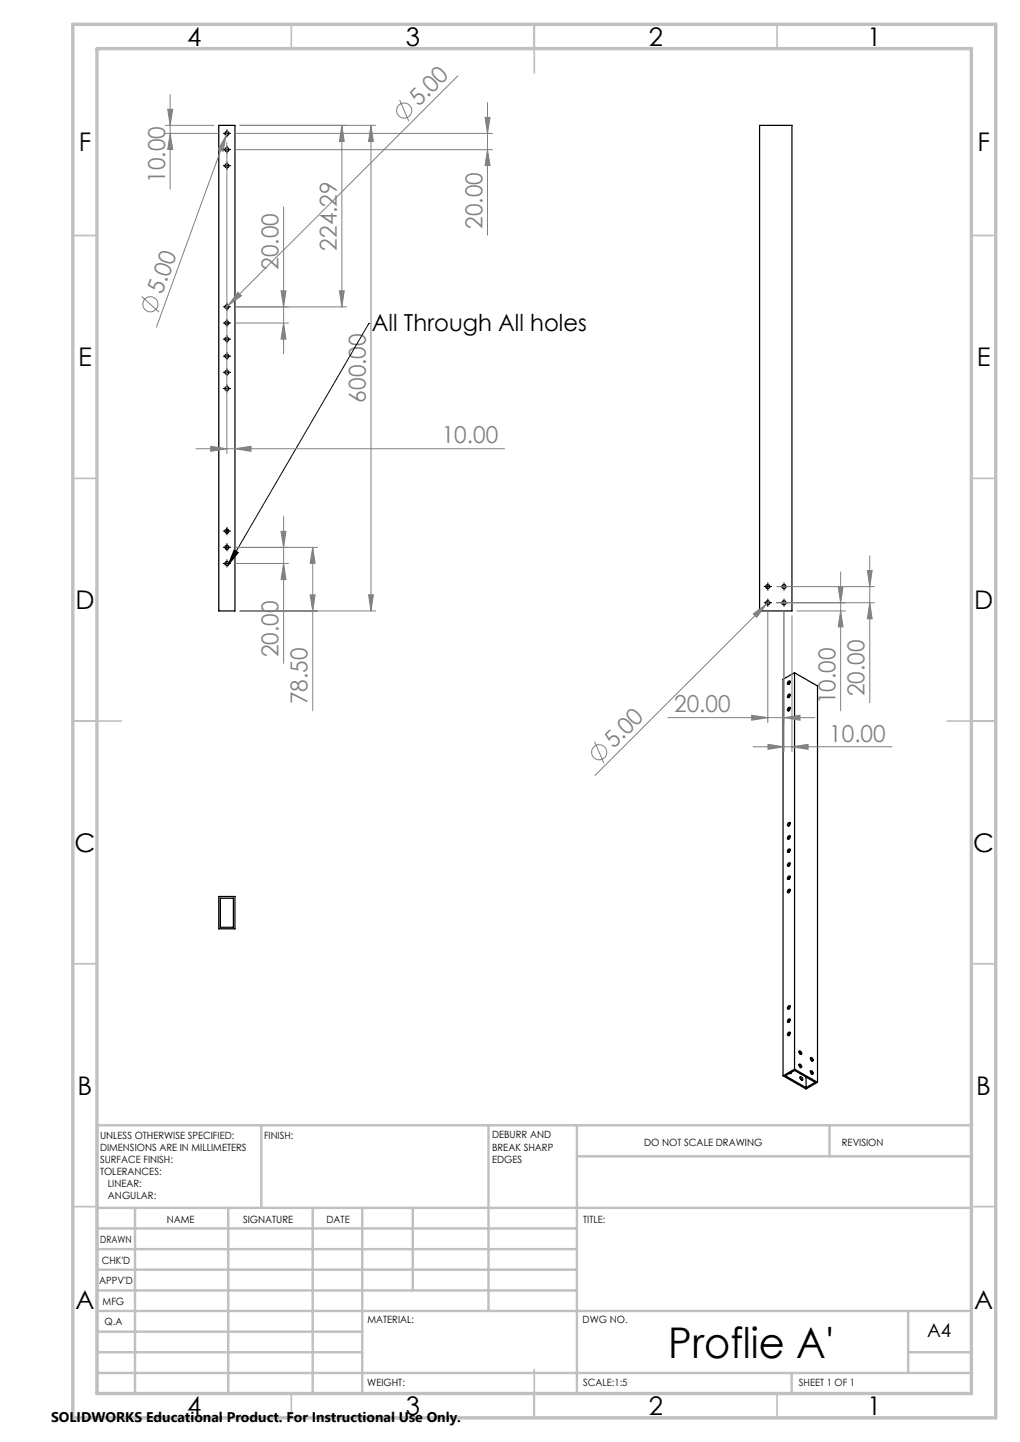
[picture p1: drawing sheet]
<svg xmlns="http://www.w3.org/2000/svg" width="210mm" height="297mm" viewBox="0 0 210 297" stroke-linecap="round" stroke-linejoin="round" font-family="sans-serif">
<g fill="none" stroke="#000" stroke-width=".25">
<path d="M45 25.8h3.4v100h-3.4zM156.4 25.8h6.7v100h-6.7zM163.6 138.6l-2.4 1.3v81.7M163.6 138.6v81.6M163.6 138.6l4.7 2.7v81.6M162.3 140.3l.2-.1a.39 .39 0 0 1 .1 .5 .39 .39 0 0 1-.5 .2zM162.3 143.1l.2-.2a.39 .39 0 0 1 .1 .5 .39 .39 0 0 1-.5 .2zM162.3 145.8l.2-.1a.39 .39 0 0 1 .1 .5 .39 .39 0 0 1-.5 .1zM162.6 140.4l.1 .1M162.7 145.8l-.3 .2-.1 .4M162.7 143.1l-.3 .2-.1 .4M162.7 140.4l-.3 .2-.1 .4"/>
<path d="M162.3 174.9l.2-.1a.39 .39 0 0 1 .1 .5 .39 .39 0 0 1-.5 .2zM162.3 177.8l.2-.1a.39 .39 0 0 1 .1 .5 .39 .39 0 0 1-.5 .2zM162.3 169.5l.2-.1a.39 .39 0 0 1 .1 .5 .39 .39 0 0 1-.5 .1zM162.3 172.2h.1a.34 .34 0 0 1 .3 .3 .34 .34 0 0 1-.3 .3l-.2 .1-.1-.3zM162.7 177.8l-.3 .3-.1 .3M162.7 175l-.3 .2-.1 .4M162.7 172.3l-.3 .2-.1 .4M162.7 169.5l-.3 .3-.1 .3M45 184.6h3.4v6.7h-3.4zM45.4 185h2.6v6h-2.6zM162.3 180.5l.2-.1a.39 .39 0 0 1 .1 .5 .39 .39 0 0 1-.5 .2zM162.3 183.3l.2-.2a.39 .39 0 0 1 .1 .5 .39 .39 0 0 1-.5 .2z"/>
<path d="M162.7 183.3l-.3 .2-.1 .4M162.7 180.5l-.3 .3-.1 .3M162.3 207.3l.2-.2a.39 .39 0 0 1 .1 .5 .39 .39 0 0 1-.5 .2zM162.3 210l.2-.2a.39 .39 0 0 1 .1 .5 .39 .39 0 0 1-.5 .2zM162.3 212.7l.2-.2a.39 .39 0 0 1 .1 .6 .39 .39 0 0 1-.5 .1zM162.7 212.7l-.3 .2-.1 .4M162.7 210l-.3 .2-.1 .4M162.7 207.3l-.3 .2-.1 .4M164.5 219.3l.2 .2 .1 .4M164.5 216.6l.2 .2 .1 .4M164.5 216.5a.39 .39 0 0 1 .5 .2 .39 .39 0 0 1-.1 .5l-.3-.1zM164.5 219.2a.4 .4 0 0 1 .5 .2 .4 .4 0 0 1-.1 .5l-.3-.1z"/>
<path d="M166.8 217.9l.3 .3 .1 .3M166.9 217.8a.44 .44 0 0 1 .4 .3 .44 .44 0 0 1 0 .4l-.4-.2zM161.2 221.6l4.7 2.7 2.4-1.4M161.7 221.6l1.9-1.1 4.2 2.4-1.9 1.1zM162.7 221v.1M162.9 220.9l-.1 .2-.2-.1M163.6 220.2l-2.4 1.4M163.6 220.2l4.7 2.7M164.7 221.8a.39 .39 0 0 1 .5 .2 .39 .39 0 0 1-.1 .5l-.3-.3zM164.7 221.9l.4 .6M165.9 221.9v2.1M166.8 220.7l.3 .2 .1 .4"/>
<path d="M166.9 220.5a.44 .44 0 0 1 .4 .3 .44 .44 0 0 1 0 .5l-.4-.3z"/>
<circle cx="46.7" cy="30.8" r=".42"/>
<circle cx="46.7" cy="34.2" r=".41"/>
<circle cx="46.7" cy="27.5" r=".41"/>
<circle cx="46.7" cy="73.4" r=".42"/>
<circle cx="46.7" cy="76.7" r=".41"/>
<circle cx="46.7" cy="69.9" r=".41"/>
<circle cx="46.7" cy="66.5" r=".41"/>
<circle cx="46.7" cy="63.2" r=".41"/>
<circle cx="46.7" cy="80" r=".42"/>
<circle cx="46.7" cy="112.7" r=".42"/>
<circle cx="46.7" cy="109.4" r=".41"/>
<circle cx="46.7" cy="116.1" r=".41"/>
<circle cx="158.1" cy="124.2" r=".43"/>
<circle cx="158.1" cy="120.8" r=".42"/>
<circle cx="161.4" cy="124.1" r=".42"/>
<circle cx="161.4" cy="120.8" r=".41"/>
</g>
<g fill="none" stroke="#808080" stroke-width=".21">
<path d="M35 19.5v19.4M94.3 15.6l-47.3 47.3M34 27.5h10.9M34 25.8h10M34.5 22.5h1.1l-.6 3.3zM35 27.5l.6 3.3h-1.1zM46.6 27.9l-.7 3.2-1-.3zM46.6 27.9l-14.4 39.5M46.7 29.3v64.1M46.8 27.1l-.2 .8M48.5 27.5h52.9M48.5 30.8h52.9"/>
<path d="M70.4 25.8l.5 3.3h-1zM70.4 25.8v37.4M76.4 25.8l.5 3.3h-1zM76.4 25.8v100M77.4 25.8h-28M82.3 20.6l1.9 4.4M99.9 24.2h1l-.5 3.3zM100.4 21.1v27.3M100.4 30.8l.5 3.3h-1zM57.9 59.9h1l-.5 3.3zM58.4 42.6v30.3M69.9 59.9h1l-.5 3.3z"/>
<path d="M29.2 61.1l3.5 3.2M47 62.9l-.6 .6M48.5 63.2h22.9M48.5 66.5h10.9M49 60.2l.7 .7-2.7 2zM58.4 66.5l.5 3.3h-1zM40.4 92.4h63.5M43.4 91.9l3.3 .5-3.3 .6zM48.4 92.4l3.3-.5v1.1zM48.5 116.1h10.9M57.9 109.4h1l-.5 3.3zM58.4 106.4v30.2"/>
<path d="M58.4 116.1l.5 3.3h-1zM64.4 112.7l.5 3.3h-1zM64.4 112.7v33.7M65.4 112.7h-16.9M173.1 117.8v28.6M178.6 117.5h1l-.5 3.3zM179.1 114.5v30.2M49.4 125.8h28M63.9 122.5h1l-.5 3.3zM75.9 122.5h1l-.5 3.3zM155.1 126.4l2.7-1.9-2 2.6zM158.1 126v22.8"/>
<path d="M158.4 123.9l-35.9 35.8M159.9 124.1h20.2M159.9 120.8h20.2M161.4 126v28.8M163.1 126.8v28M164.1 125.8h10M172.6 120.9h1l-.5 3.2zM173.1 125.8l.5 3.3h-1zM179.1 124.1l.5 3.4h-1zM122.4 152.7l1.9 4.5M137.5 147.8h30.2M154.8 147.3l3.3 .5-3.3 .5z"/>
<path d="M155 153.8h28.7M158.1 153.3l3.3 .5-3.3 .5zM161.4 147.8l3.3-.5v1zM163.1 153.8l3.3-.5v1z"/>
<circle cx="83.2" cy="22.8" r="1.56"/>
<circle cx="31" cy="62.7" r="1.55"/>
<circle cx="123.4" cy="155" r="1.56"/>
</g>
<g fill="none" stroke="#000" stroke-width=".21">
<path d="M46.3 27.5h.8M46.3 30.8h.8M46.3 34.1h.8M46.7 27.1v.8M46.7 30.4v.9M46.7 33.7v.9M46.3 69.9h.8M46.3 73.4h.8M46.3 76.7h.8M46.3 63.2h.8M46.3 66.5h.8M46.7 62.8v.8"/>
<path d="M46.7 66.1v.9M46.7 69.5v.8M46.7 73v.8M46.7 76.3v.8M46.7 79.6v.9M76 66.6h.1M76 66.6l-29 49.8M46.3 80h.8M46.3 109.4h.8M46.3 112.7h.8M46.3 116.1h.8M46.7 109v.8"/>
<path d="M46.7 112.3v.9M46.7 115.6v.9M48.2 113.3l.9 .5-2.1 2.6zM157.7 124.1h.8M157.7 120.8h.8M158.1 120.4v.8M158.1 123.8v.8M161 124.1h.8M161 120.8h.8M161.4 120.4v.8M161.4 123.8v.8"/>
</g>
<g fill="none" stroke="#000" stroke-width=".21" stroke-dasharray="15.2 1.3 1.3 1.3" stroke-linecap="butt">
<path d="M46.3 27.5h-.4M46.3 30.8h-.4M46.3 34.1h-.4M46.7 27.1v-.5M46.7 27.9v.4M46.7 30.4v-.4M46.7 31.2v.4M46.7 33.7v-.4M46.7 34.6v.4M47.1 27.5h.5M47.1 30.8h.5M47.1 34.1h.5"/>
<path d="M46.3 69.8h-.4M46.3 73.3h-.4M46.3 76.7h-.4M46.3 63.2h-.4M46.3 66.5h-.4M46.7 69.4v-.4M46.7 70.3v.4M46.7 72.9v-.4M46.7 73.8v.4M46.7 76.3v-.5M46.7 77.1v.4M46.7 79.6v-.4"/>
<path d="M46.7 62.8v-.5M46.7 63.6v.4M46.7 66.1v-.4M46.7 66.9v.4M47.1 69.8h.5M47.1 73.3h.5M47.1 76.7h.5M47.1 63.2h.5M47.1 66.5h.5M46.3 80h-.4M46.7 80.4v.4M47.1 80h.5"/>
<path d="M46.3 109.4h-.4M46.3 112.7h-.4M46.3 116.1h-.4M46.7 109v-.4M46.7 109.8v.4M46.7 112.3v-.4M46.7 113.1v.5M46.7 115.6v-.4M46.7 116.5v.4M47.1 109.4h.5M47.1 112.7h.5M47.1 116.1h.5"/>
<path d="M157.7 124.1h-.4M157.7 120.8h-.4M158.1 123.7v-.4M158.1 124.6v.4M158.1 120.4v-.4M158.1 121.2v.4M158.5 124.1h.4M158.5 120.8h.4M161 124.1h-.4M161 120.8h-.4M161.4 123.7v-.4M161.4 124.6v.4"/>
<path d="M161.4 120.4v-.4M161.4 121.2v.4M161.8 124.1h.5M161.8 120.8h.5"/>
</g>
<g fill="none" stroke="#c0c0c0" stroke-width=".35">
<path d="M60 5v5M110 5v10M160 5v5M15 48.5h5M200 48.5h5M15 98.5h5M200 98.5h5M15 148.5h10M195 148.5h10M15 198.5h5M200 198.5h5M15 248.5h5"/>
<path d="M200 248.5h5M60 287v5M110 282v10M160 287v5"/>
</g>
<g fill="none" stroke="#c0c0c0" stroke-width=".5">
<path d="M53.8 231.8v17M100.6 231.8v38.2M118.8 231.8v55.2M118.8 238.2h81.2M170.8 231.8v6.4M200 231.8h-180v55.2M20 248.8h180M20 257.3h98.8M20 253h98.8M27.8 248.8v38.2M47 248.8v38.2M64.4 248.8v38.2"/>
<path d="M74.6 248.8v38.2M85 248.8v17M20 265.8h98.8M20 261.5h98.8M20 278.5h54.6M20 274.3h54.6M20 270h180M187 278.5h13M187 270v12.8M20 282.8h180M163 282.8v4.2"/>
</g>
<path d="M15 5h190v287h-190zM20 10h180v277h-180z" fill="none" stroke="#c0c0c0" stroke-width=".7"/>
<path d="M48.2 113.3l.9 .5-2.1 2.6z" fill="#000"/>
<g fill="#808080">
<path d="M49 60.2l.7 .7-2.7 2z"/>
<path d="M155.1 126.4l2.7-1.9-2 2.6z"/>
<path d="M46.6 27.9l-.7 3.2-1-.3z"/>
<path d="M161.4 147.8l3.3-.5v1zM154.8 147.3l3.3 .5-3.3 .5z"/>
<path d="M43.4 91.9l3.3 .5-3.3 .6zM48.4 92.4l3.3-.5v1.1z"/>
<path d="M35 27.5l.6 3.3h-1.1zM34.5 22.5h1.1l-.6 3.3zM100.4 30.8l.5 3.3h-1zM99.9 24.2h1l-.5 3.3zM69.9 59.9h1l-.5 3.3zM70.4 25.8l.5 3.3h-1zM58.4 116.1l.5 3.3h-1zM57.9 109.4h1l-.5 3.3z"/>
<path d="M76.4 25.8l.5 3.3h-1zM75.9 122.5h1l-.5 3.3zM64.4 112.7l.5 3.3h-1zM63.9 122.5h1l-.5 3.3zM57.9 59.9h1l-.5 3.3zM58.4 66.5l.5 3.3h-1zM172.6 120.9h1l-.5 3.2zM173.1 125.8l.5 3.3h-1zM178.6 117.5h1l-.5 3.3zM179.1 124.1l.5 3.4h-1z"/>
<path d="M158.1 153.3l3.3 .5-3.3 .5zM163.1 153.8l3.3-.5v1z"/>
</g>
<text font-size="8.7" x="137.6" y="279.6">Proflie A'</text>
<g font-size="5.3">
<text x="38.5" y="9.5">4</text>
<text x="83.5" y="9.5">3</text>
<text x="133.6" y="9.5">2</text>
<text x="178.6" y="9.5">1</text>
<text x="16.2" y="31.2">F</text>
<text x="201.2" y="31.2">F</text>
<text x="16.1" y="75.4">E</text>
<text x="201.1" y="75.4">E</text>
<text x="15.5" y="125.4">D</text>
<text x="200.5" y="125.4">D</text>
<text x="15.4" y="175.5">C</text>
<text x="200.4" y="175.5">C</text>
<text x="16" y="225.5">B</text>
<text x="201" y="225.5">B</text>
<text x="15.5" y="269.7">A</text>
<text x="200.5" y="269.7">A</text>
<text x="38.5" y="291.4">4</text>
<text x="83.5" y="291.4">3</text>
<text x="133.6" y="291.4">2</text>
<text x="178.6" y="291.4">1</text>
</g>
<g font-size="4.8" fill="#808080">
<text x="86.2" y="22.1" transform="rotate(-45 86.2 22.1)">5.00</text>
<text x="34" y="37.6" transform="rotate(-90 34 37.6)">10.00</text>
<text x="99.3" y="47.1" transform="rotate(-90 99.3 47.1)">20.00</text>
<text x="69.3" y="51.6" transform="rotate(-90 69.3 51.6)">224.29</text>
<text x="57.3" y="55.5" transform="rotate(-90 57.3 55.5)">20.00</text>
<text x="33.4" y="60.8" transform="rotate(-70 33.4 60.8)">5.00</text>
<text x="75.3" y="82.9" transform="rotate(-90 75.3 82.9)">600.00</text>
<text x="90.9" y="91.3">10.00</text>
<text x="57.3" y="135.3" transform="rotate(-90 57.3 135.3)">20.00</text>
<text x="178" y="143.4" transform="rotate(-90 178 143.4)">20.00</text>
<text x="63.3" y="145.1" transform="rotate(-90 63.3 145.1)">78.50</text>
<text x="138.8" y="146.7">20.00</text>
<text x="172" y="145.1" transform="rotate(-90 172 145.1)">10.00</text>
<text x="126.4" y="154.3" transform="rotate(-45 126.4 154.3)">5.00</text>
<text x="170.7" y="152.7">10.00</text>
</g>
<text font-size="4.8" x="76.5" y="68.2">All Through All holes</text>
<text font-size="3.9" x="190.9" y="275.5">A4</text>
<text font-size="2.9" x="10.5" y="292.9">SOLIDWORKS Educational Product. For Instructional Use Only.</text>
<g font-size="2.1">
<text x="20.6" y="234.6">UNLESS OTHERWISE SPECIFIED:</text>
<text x="20.6" y="237.1">DIMENSIONS ARE IN MILLIMETERS</text>
<text x="20.6" y="239.5">SURFACE FINISH:</text>
<text x="54.4" y="234.5">FINISH:</text>
<text x="101.3" y="234.5">DEBURR AND</text>
<text x="101.3" y="237">BREAK SHARP</text>
<text x="101.3" y="239.5">EDGES</text>
<text x="132.6" y="235.9">DO NOT SCALE DRAWING</text>
<text x="173.3" y="236.1">REVISION</text>
<text x="20.6" y="242">TOLERANCES:</text>
<text x="22.2" y="244.5">LINEAR:</text>
<text x="22.2" y="247">ANGULAR:</text>
<text x="34.3" y="252">NAME</text>
<text x="50" y="251.9">SIGNATURE</text>
<text x="67.2" y="251.9">DATE</text>
<text x="120.1" y="251.9">TITLE:</text>
<text x="20.6" y="256.1">DRAWN</text>
<text x="20.9" y="260.3">CHK'D</text>
<text x="20.4" y="264.4">APPV'D</text>
<text x="21.1" y="268.8">MFG</text>
<text x="21.5" y="273">Q.A</text>
<text x="75.6" y="272.5">MATERIAL:</text>
<text x="120" y="272.5">DWG NO.</text>
<text x="75.6" y="285.5">WEIGHT:</text>
<text x="120.1" y="285.6">SCALE:1:5</text>
<text x="164.5" y="285.6">SHEET 1 OF 1</text>
</g>
</svg>
